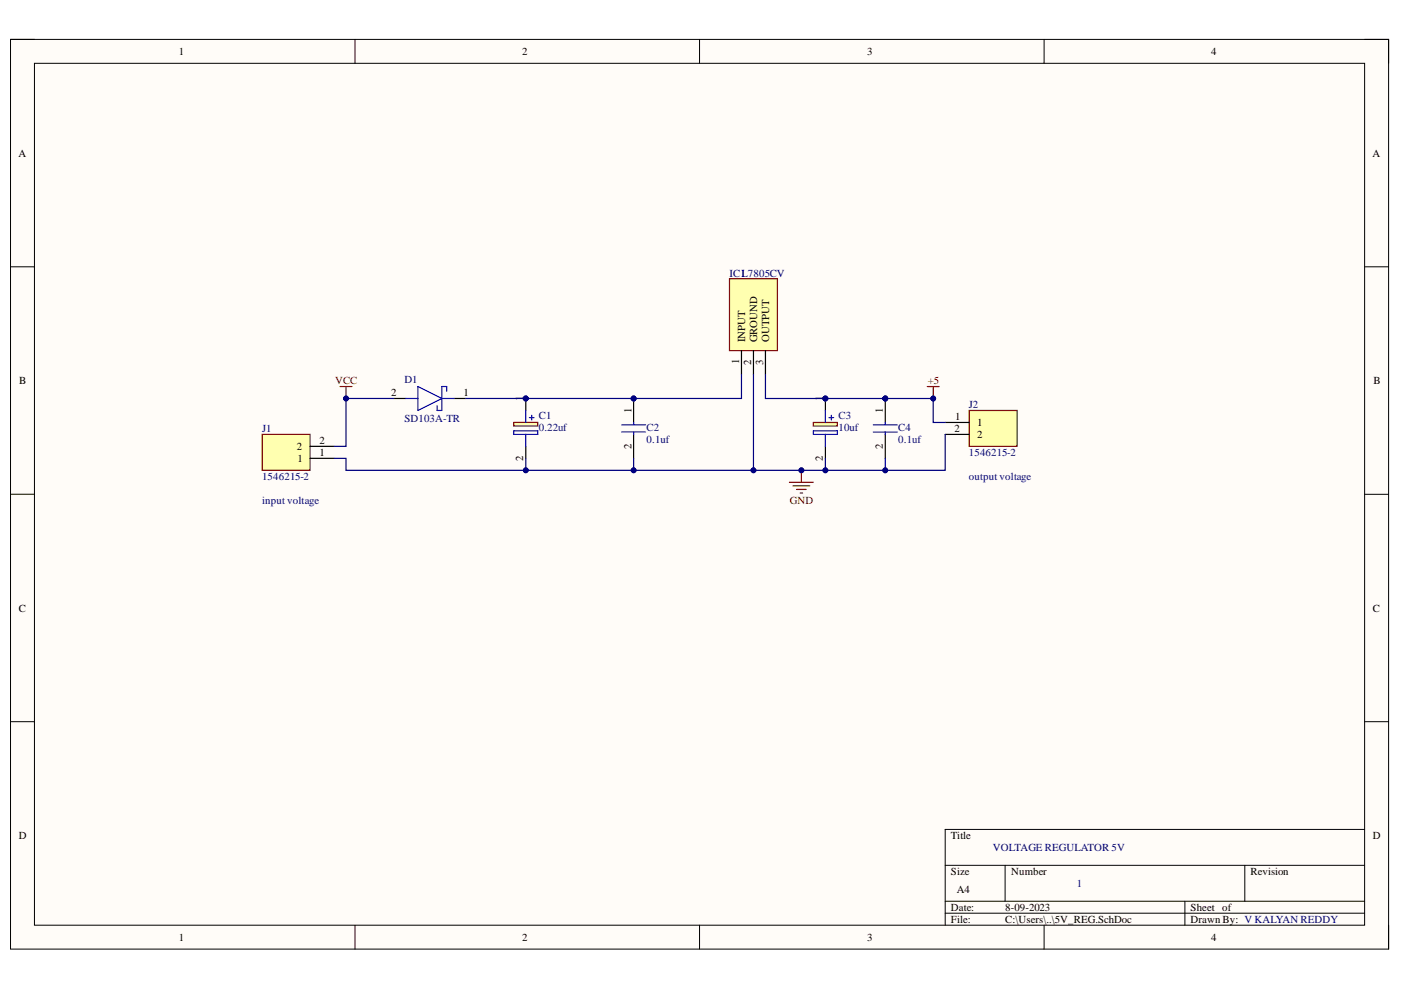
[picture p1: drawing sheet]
# Altium schematic sheet 5V_REG.SchDoc
size A4; SheetNumber: 1; SheetTotal: 1

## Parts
C1  0.22uf  [CAPPRD200W52D500H1250]
C2  0.1uf  [RDE5C1H100J0P1H03B]
C3  10uf  [CAPPRD200W55D500H1250]
C4  0.1uf  [RDE5C1H100J0P1H03B]
D1  SD103A-TR  [DIOAD950W60L350D150]
IC1  L7805CV  [TO255P460X1020X2008-3P]
J1  1546215-2  [15462152]
J2  1546215-2  [15462152]

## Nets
+5: C3.1(+) C4.1 IC1.3(OUTPUT) J2.1
GND: C1.2(-) C2.2 C3.2(-) C4.2 IC1.2(GROUND) J1.1 J2.2
VCC: D1.2(A) J1.2
NetC1_1: C1.1(+) C2.1 D1.1(K) IC1.1(INPUT)

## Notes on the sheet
- (near J2) output voltage
- (near J1) input voltage
- VOLTAGE REGULATOR 5V
- 1
- V KALYAN REDDY
